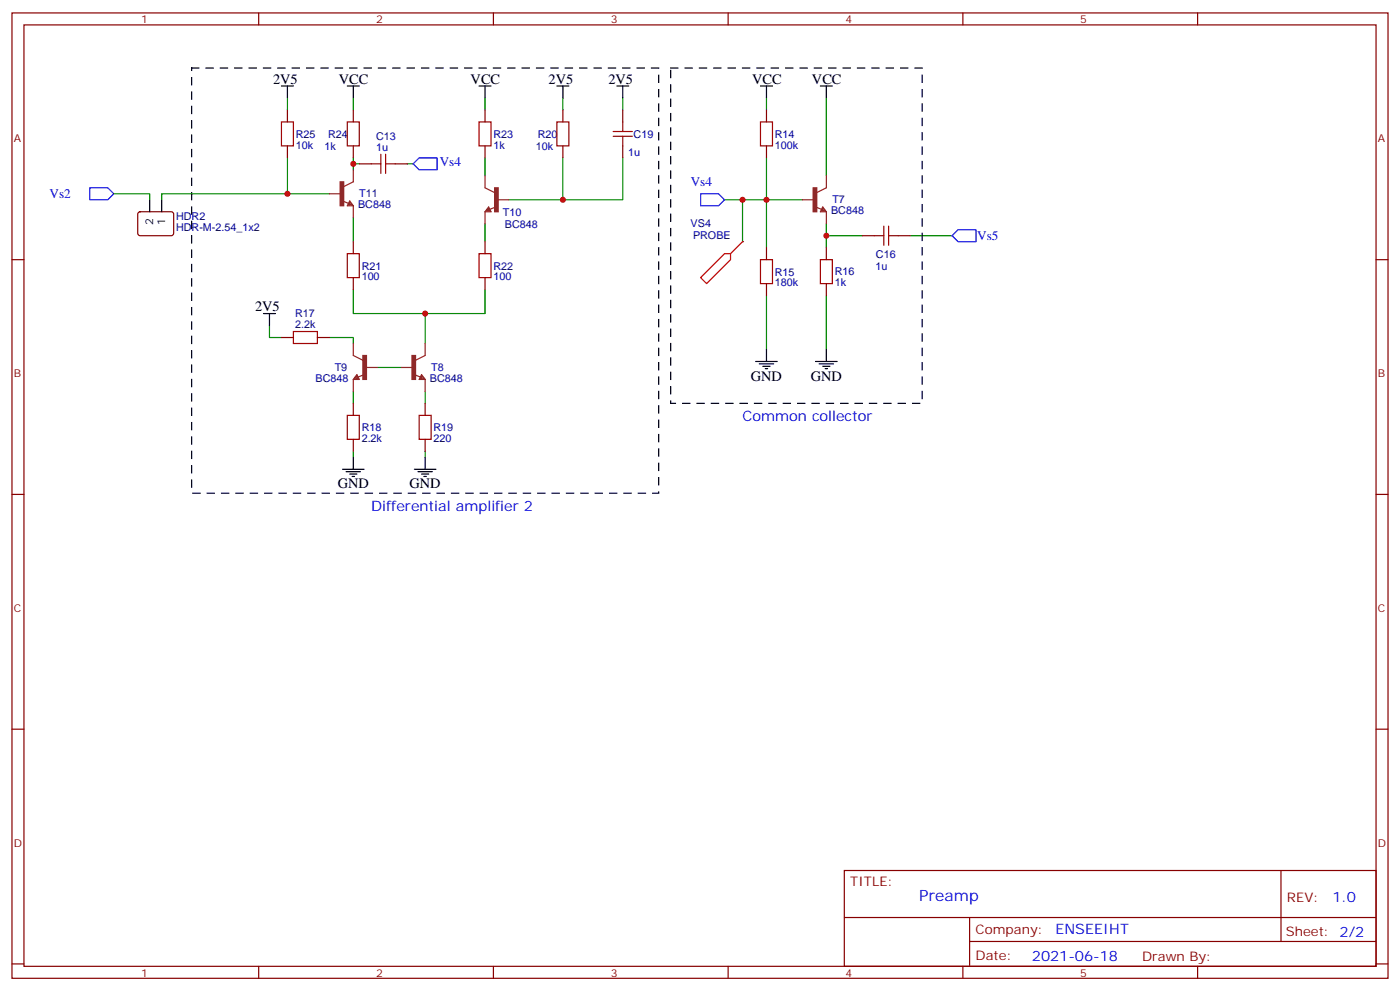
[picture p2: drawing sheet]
<svg xmlns="http://www.w3.org/2000/svg" width="412mm" height="292mm" viewBox="0 0 412 292" stroke-linecap="round" stroke-linejoin="round" font-family="sans-serif">
<g fill="none" stroke="#870000" stroke-width=".35">
<path d="M3.5 3.8h405.4v284.3h-405.4zM7.1 7.3h398.2v277.3h-398.2zM76.2 3.8v3.5M145.3 3.8v3.5M214.5 3.8v3.5M283.6 3.8v3.5M352.8 3.8v3.5M3.5 76.5h3.6M405.3 76.5h3.6M3.5 145.6h3.6M405.3 145.6h3.6M3.5 214.8h3.6"/>
<path d="M405.3 214.8h3.6M248.7 256.4h156.6v28.2h-156.6zM377.3 256.4v20.9M248.7 270.2h156.5M285.6 277.3h119.6M285.6 270.2v14.2M3.5 283.9h3.6M76.2 284.6v3.5M145.3 284.6v3.5M214.5 284.6v3.5M283.6 284.6v3.5M352.8 284.6v3.5"/>
<path d="M405.3 283.9h3.6"/>
</g>
<path d="M218.7 58.8v12.4M268.1 69.4h12.4" fill="none" stroke="#008700" stroke-width=".35"/>
<path d="M26.5 55.3h5.2l1.8 1.8-1.8 1.7h-5.2zM282.2 67.7h5.3v3.5h-5.3l-1.7-1.8z" fill="none" stroke="#00f" stroke-width=".35"/>
<circle cx="218.7" cy="71.2" r=".18" fill="#870000"/>
<path d="M218.7 71.2l-3.5 3.5h-1.8l-7 7.1 1.7 1.7 7.1-7v-1.8" fill="none" stroke="#f00" stroke-width=".35"/>
<path d="M56.4 20h137.6v125.3h-137.6zM197.6 20h74v98.8h-74z" fill="none" stroke="#000" stroke-width=".35" stroke-dasharray="2.1 2.1"/>
<g fill="none" stroke="#008700" stroke-width=".35">
<path d="M84.7 28.9v3.5M104.1 28.9v3.5M142.9 28.9v3.5M165.8 28.9v3.5M183.4 28.9v3.5M225.8 28.9v3.5M243.4 28.9v22.9M33.5 57.1h10.6v1.7M84.7 46.5v10.6h12.3M84.7 57.1h-37.1v1.7M104.1 48.3h1.7M104.1 46.5v3.5"/>
<path d="M119.9 48.3h1.8M142.9 46.5v5.3M165.8 46.5v12.3M183.4 46.5v12.3h-33.5M213.4 58.8h23M225.8 46.5v26.5M104.1 64.1v7.1M142.9 65.9v5.3M243.4 69.4h10.6M243.4 65.9v7.1M79.4 95.9v3.5h3.5M97 99.4h7.1v1.8"/>
<path d="M104.1 85.3v7.1h38.8v-7.1M125.2 92.4v8.8M225.8 87.1v15.8M243.4 87.1v15.8M104.1 115.3v3.5M111.1 108.2h7.1M125.2 115.3v3.5M104.1 132.9v1.8M125.2 132.9v1.8"/>
</g>
<g fill="none" stroke="#a10000" stroke-width=".35">
<path d="M82.9 35.9h3.5v7.1h-3.5zM102.3 35.9h3.5v7.1h-3.5zM141.1 35.9h3.5v7.1h-3.5zM164 35.9h3.6v7.1h-3.6zM180.6 38.7h5.7M183.4 35.9v2.8M224 35.9h3.5v7.1h-3.5zM109.4 48.3h2.8M112.2 45.4v5.7M113.6 48.3h2.8M113.6 45.4v5.7M180.6 40.1h5.7"/>
<path d="M183.4 40.1v2.9M102.3 74.7h3.5v7.1h-3.5zM141.1 74.7h3.5v7.1h-3.5zM224 76.5h3.5v7h-3.5zM241.7 76.5h3.5v7h-3.5zM257.5 69.4h2.8M260.3 66.6v5.6M261.8 69.4h2.8M261.8 66.6v5.6M86.4 97.6h7.1v3.6h-7.1zM102.3 122.3h3.5v7.1h-3.5zM123.5 122.3h3.5v7.1h-3.5z"/>
</g>
<g fill="none" stroke="#870000" stroke-width=".35">
<path d="M84.7 32.4v3.5M104.1 32.4v3.5M142.9 32.4v3.5M165.8 32.4v3.5M183.4 32.4v3.5M225.8 32.4v3.5M84.7 43v3.5M104.1 43v3.5M105.8 48.3h3.6M116.4 48.3h3.5M142.9 43v3.5M165.8 43v3.5"/>
<path d="M183.4 43v3.5M225.8 43v3.5M40.8 62.6l.5-.2h9.4l.5 .7-.1 5.9-.7 .4h-9.4l-.4-.7v-5.6zM104.1 71.2v3.5M142.9 71.2v3.5M225.8 73v3.5M243.4 73v3.5M254 69.4h3.5M264.6 69.4h3.5M82.9 99.4h3.5M93.5 99.4h3.5M104.1 81.8v3.5"/>
<path d="M142.9 81.8v3.5M225.8 83.5v3.6M243.4 83.5v3.6M104.1 118.8v3.5M125.2 118.8v3.5M104.1 129.4v3.5M125.2 129.4v3.5"/>
</g>
<path d="M121.7 48.3l1.8-1.8h5.3v3.5h-5.3zM206.4 57.1h5.3l1.7 1.7-1.7 1.8h-5.3z" fill="none" stroke="#00f" stroke-width=".35"/>
<g fill="none" stroke="#000" stroke-width=".35">
<path d="M82.9 25.3h3.5M84.7 25.3v3.6M102.3 25.3h3.5M104.1 25.3v3.6M141.1 25.3h3.5M142.9 25.3v3.6M164 25.3h3.6M165.8 25.3v3.6M181.7 25.3h3.5M183.4 25.3v3.6M224 25.3h3.5M225.8 25.3v3.6"/>
<path d="M241.7 25.3h3.5M243.4 25.3v3.6M44.1 58.8v3.6M47.6 58.8v3.6M77.6 92.4h3.5M79.4 92.4v3.5M222.6 106.5h6.4M223.7 107.2h4.2M224.7 107.9h2.1M225.4 108.6h.7M225.8 102.9v3.6M240.2 106.5h6.4"/>
<path d="M241.3 107.2h4.2M242.4 107.9h2.1M243.1 108.6h.7M243.4 102.9v3.6M100.9 138.2h6.3M102 138.9h4.2M103 139.6h2.1M104.1 134.7v3.5M122.1 138.2h6.3M123.1 138.9h4.3M124.2 139.6h2.1M125.2 134.7v3.5"/>
<path d="M103.7 140.3h.7M124.9 140.3h.7"/>
</g>
<g fill="none" stroke="#8c2424" stroke-width=".35">
<path d="M97 57.1h3.5M100.9 59.2l1.8 .7M103 59.2l1.1 1.4h-1.8zM103 59.5l.7 .8h-1zM103 59.9v.4M104.1 50v3.6l-2.9 1.4M142.9 51.8v3.5l2.8 1.4M146.4 58.8h3.5M236.4 58.8h3.5M243.4 51.8v3.5l-2.8 1.4M104.1 60.6v3.5M142.9 62.4v3.5"/>
<path d="M143.9 61l.7 1.4h-1.7zM143.9 61.3l.4 .7h-1.1zM143.9 61.7v.3M146 61l-1.7 .7M240.2 61l1.8 .7M242.4 61l1 1.4h-1.7zM242.4 61.3l.7 .7h-1.1zM242.4 61.7v.3M243.4 62.4v3.5M104.1 101.2v3.5l2.8 1.4M104.1 111.8v3.5M104.4 111.4l.7-.7 .4 .7z"/>
<path d="M105.1 110.3l.7 1.5h-1.7zM105.1 111.1v.3M107.2 110.3l-1.7 .8M107.6 108.2h3.5M118.2 108.2h3.5M122.1 110.3l1.7 .8M124.2 110.3l1 1.5h-1.7zM124.2 110.7l.7 .7h-1.1zM124.2 111.1v.3M125.2 101.2v3.5l-2.8 1.4M125.2 111.8v3.5"/>
</g>
<g fill="#8c2424" stroke="#8c2424" stroke-width=".35">
<path d="M239.5 55.3h1.1v7.1h-1.1z"/>
<path d="M121.4 104.7h1v7.1h-1z"/>
<path d="M106.9 104.7h1v7.1h-1z"/>
<path d="M145.7 55.3h1.1v7.1h-1.1z"/>
<path d="M100.2 53.6h1v7h-1z"/>
</g>
<g fill="#c00">
<circle cx="218.7" cy="58.8" r=".88"/>
<circle cx="104.1" cy="48.3" r=".88"/>
<circle cx="243.4" cy="69.4" r=".88"/>
<circle cx="225.8" cy="58.8" r=".88"/>
<circle cx="125.2" cy="92.4" r=".88"/>
<circle cx="165.8" cy="58.8" r=".88"/>
<circle cx="84.7" cy="57.1" r=".88"/>
</g>
<text font-size="4.6" fill="#00f" x="270.8" y="265.4">Preamp</text>
<g font-size="4.2">
<text x="80.4" y="24.6">2V5</text>
<text x="99.8" y="24.6">VCC</text>
<text x="138.6" y="24.6">VCC</text>
<text x="161.6" y="24.6">2V5</text>
<text x="179.2" y="24.6">2V5</text>
<text x="221.5" y="24.6">VCC</text>
<text x="239.2" y="24.6">VCC</text>
<text x="75.1" y="91.7">2V5</text>
<text x="221.2" y="112.1">GND</text>
<text x="238.8" y="112.1">GND</text>
<text x="99.5" y="143.9">GND</text>
<text x="120.6" y="143.9">GND</text>
</g>
<g font-size="4.2" fill="#00f">
<text x="218.7" y="124.1">Common collector</text>
<text x="109.4" y="150.6">Differential amplifier 2</text>
<text x="392.5" y="265.7">1.0</text>
<text x="310.9" y="275.2">ENSEEIHT</text>
<text x="304" y="283">2021-06-18</text>
</g>
<g font-size="3.9" fill="#00f">
<text x="129.6" y="49">Vs4</text>
<text x="14.6" y="58.4">Vs2</text>
<text x="203.5" y="54.8">Vs4</text>
<text x="287.9" y="70.7">Vs5</text>
</g>
<g font-size="3.9" fill="#800">
<text x="250.5" y="261">TITLE:</text>
<text x="379.1" y="265.7">REV:</text>
<text x="287.4" y="275.2">Company:</text>
<text x="378.7" y="275.8">Sheet: 2/2</text>
<text x="287.4" y="282.9">Date:</text>
<text x="336.4" y="282.9">Drawn By:</text>
</g>
<g font-size="3.2" fill="#800">
<text x="41.6" y="6.8">1</text>
<text x="110.8" y="6.8">2</text>
<text x="179.9" y="6.8">3</text>
<text x="249.1" y="6.8">4</text>
<text x="318.2" y="6.8">5</text>
<text x="4.1" y="41.9">A</text>
<text x="405.9" y="41.9">A</text>
<text x="4.1" y="111.1">B</text>
<text x="405.9" y="111.1">B</text>
<text x="4.1" y="180.2">C</text>
<text x="405.9" y="180.2">C</text>
<text x="4.1" y="249.3">D</text>
<text x="405.9" y="249.3">D</text>
<text x="41.6" y="287.6">1</text>
<text x="110.8" y="287.6">2</text>
<text x="179.9" y="287.6">3</text>
<text x="249.1" y="287.6">4</text>
<text x="318.2" y="287.6">5</text>
</g>
<g font-size="3.2" fill="#000080">
<text x="87.1" y="40.6">R25</text>
<text x="96.7" y="40.6">R24</text>
<text x="110.8" y="41.2">C13</text>
<text x="145.3" y="40.6">R23</text>
<text x="158.4" y="40.6">R20</text>
<text x="186.6" y="40.6">C19</text>
<text x="228.3" y="40.6">R14</text>
<text x="87.1" y="43.8">10k</text>
<text x="95.6" y="44.1">1k</text>
<text x="110.8" y="44.4">1u</text>
<text x="145.3" y="43.8">1k</text>
<text x="157.8" y="44.1">10k</text>
<text x="185.1" y="45.9">1u</text>
<text x="228.2" y="43.8">100k</text>
<text x="105.8" y="58.1">T11</text>
<text x="245.2" y="59.9">T7</text>
<text x="51.9" y="64.9">HDR2</text>
<text x="105.5" y="61.3">BC848</text>
<text x="148.1" y="63.5">T10</text>
<text x="244.8" y="63.1">BC848</text>
<text x="51.9" y="68.1">HDR-M-2.54_1x2</text>
<text x="148.7" y="67.2">BC848</text>
<text x="203.4" y="67">VS4</text>
<text x="204.1" y="70.5">PROBE</text>
<text x="258" y="75.9">C16</text>
<text x="106.5" y="82.6">100</text>
<text x="106.5" y="79.4">R21</text>
<text x="145.3" y="82.6">100</text>
<text x="145.3" y="79.4">R22</text>
<text x="228.3" y="81.1">R15</text>
<text x="245.9" y="81.1">R16</text>
<text x="257.9" y="79.4">1u</text>
<text x="228.2" y="84.4">180k</text>
<text x="245.9" y="84.4">1k</text>
<text x="86.9" y="93.4">R17</text>
<text x="86.9" y="96.6">2.2k</text>
<text x="93" y="112.5">BC848</text>
<text x="98.6" y="109.3">T9</text>
<text x="126.6" y="112.5">BC848</text>
<text x="127" y="109.3">T8</text>
<text x="106.5" y="130.2">2.2k</text>
<text x="106.5" y="127">R18</text>
<text x="127.7" y="130.2">220</text>
<text x="127.7" y="127">R19</text>
</g>
<g font-size="3.2">
<text x="45.2" y="66.2" transform="rotate(-90 45.2 66.2)">2</text>
<text x="48.7" y="66.2" transform="rotate(-90 48.7 66.2)">1</text>
</g>
</svg>
